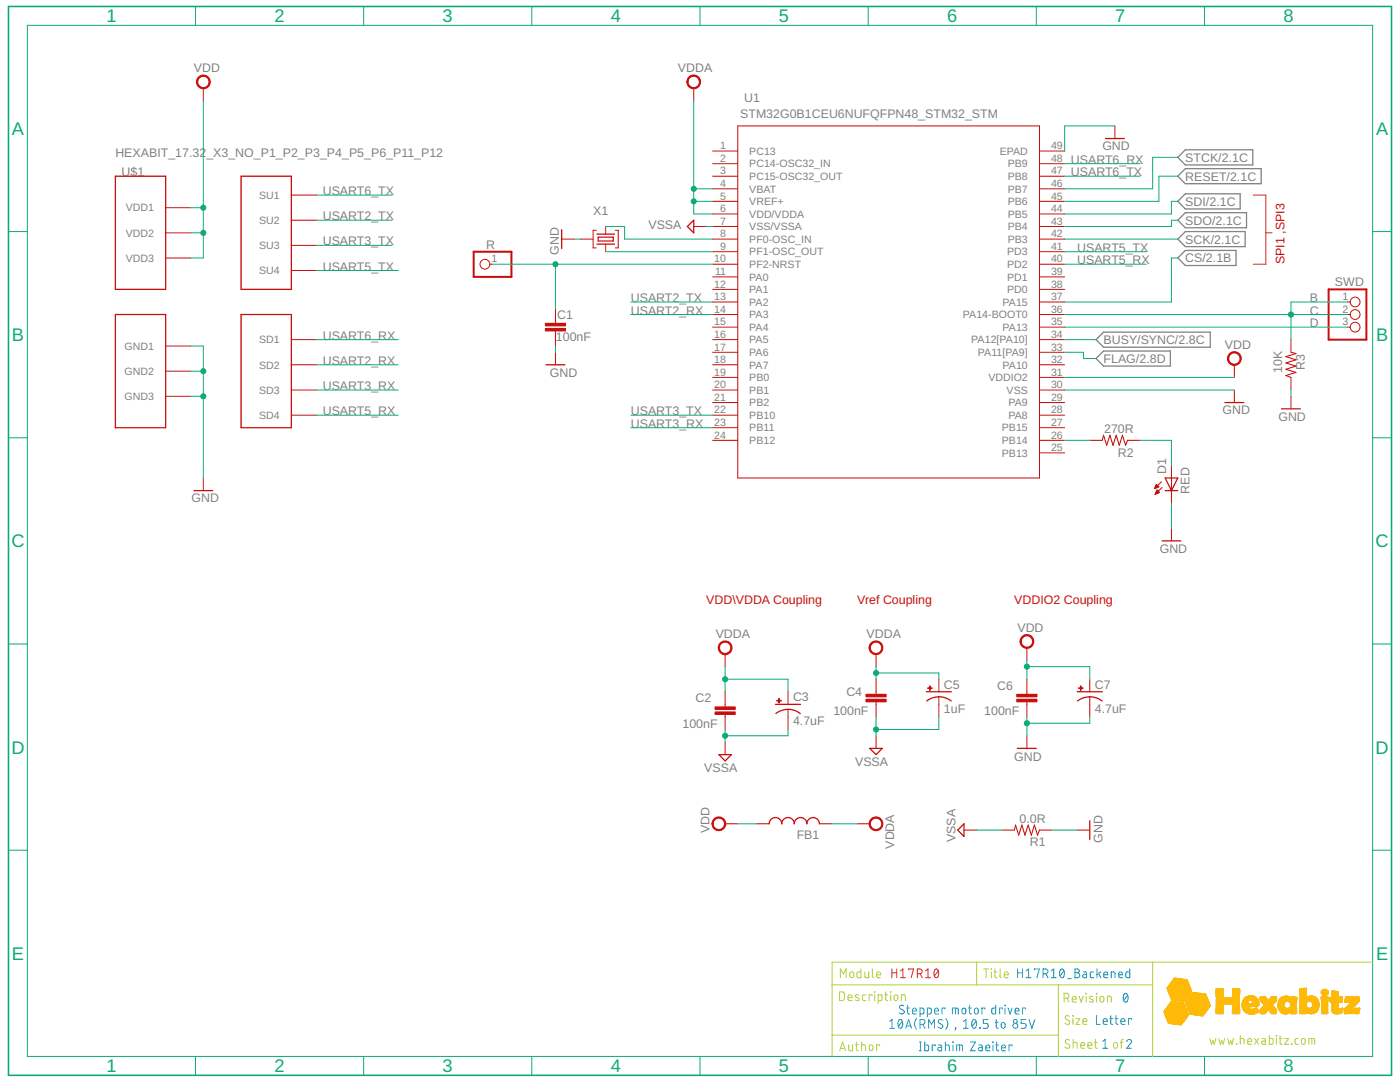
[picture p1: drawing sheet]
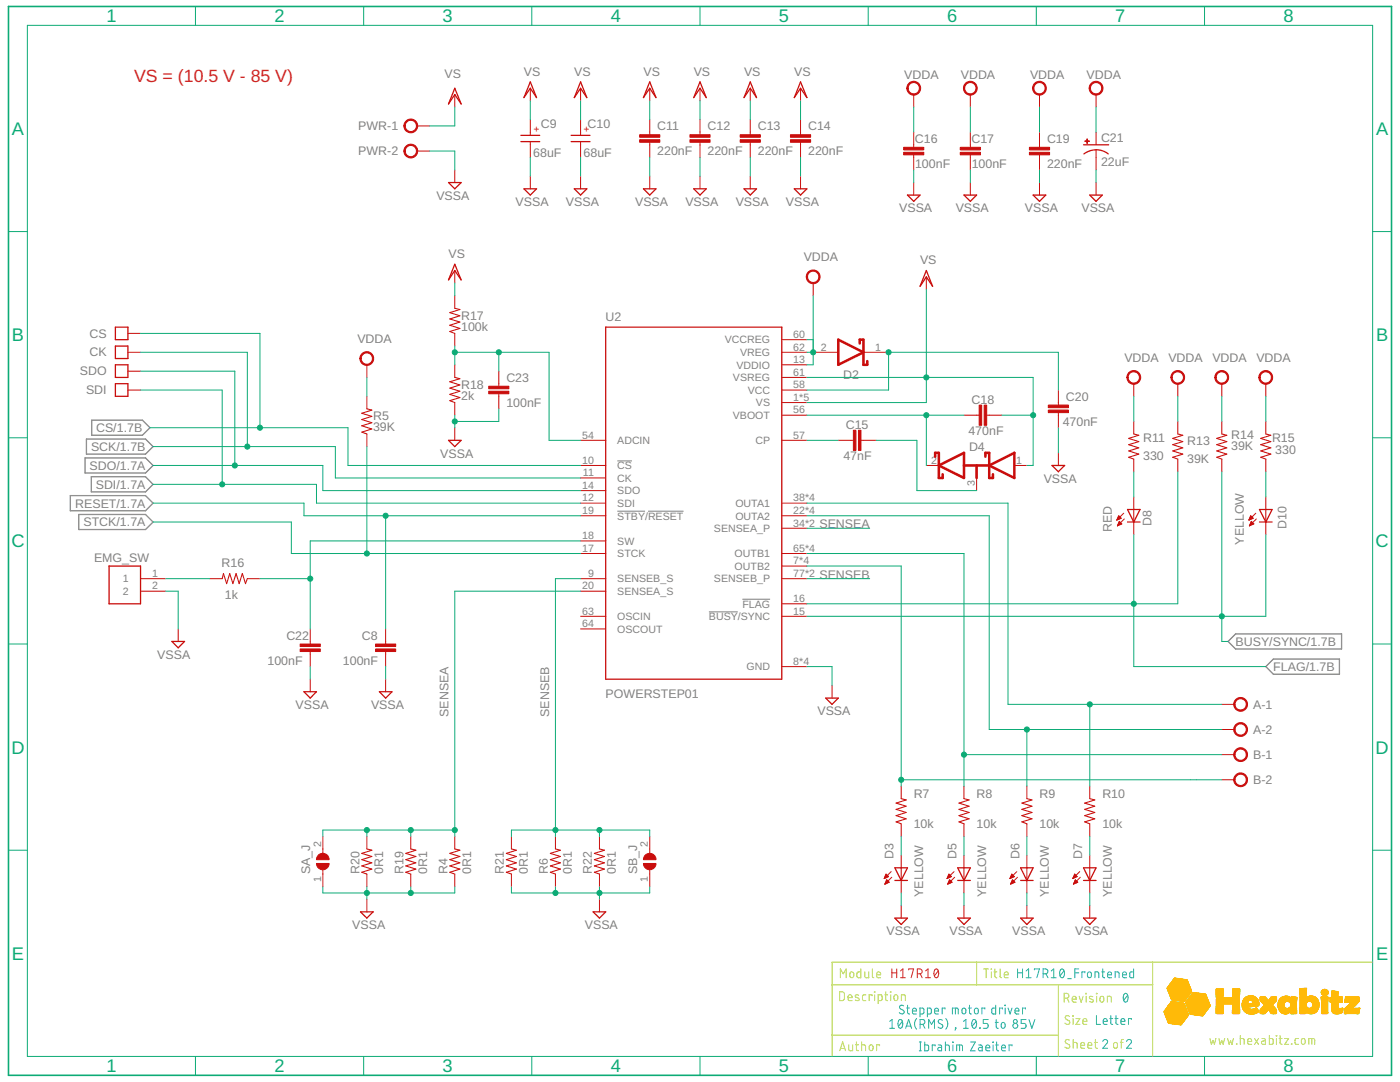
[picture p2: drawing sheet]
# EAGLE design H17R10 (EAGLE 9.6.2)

## Sheet 1 of 2: I/O parts

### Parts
C1  100nF  C-0603  [C-0603]
C2  100nF  C-0603  [C-0603]
C3  4.7uF  C-0805-POL  [C-0805-POL]
C4  100nF  C-0603  [C-0603]
C5  1uF  C-0805-POL  [C-0805-POL]
C6  100nF  C-0603  [C-0603]
C7  4.7uF  C-0805-POL  [C-0805-POL]
D1  RED  VLMS1300-GS08  [VLMS1300-GS08]
FB1  FB-TDK_MMZ1608Y300B  [FB-TDK_MMZ1608Y300B]
R  PINHD-1X1  [1X01]
R1  0.0R  R-0603  [R-0603]
R2  270R  R-0603  [R-0603]
R3  10K  R-0603  [R-0603]
SWD  PINHD-1X3  [1X03]
U1  STM32G0B1CEU6NUFQFPN48_STM32_STM  [HEXABITZ_ICS_UFQFPN48_STM32_STM]
U$1  HEXABIT_17.32_X3_NO_P1_P2_P3_P4_P5_P6_P11_P12  [HEXABIT_17.32_X3_NO_P1_P2_P3_P4_P5_P6_P11_P12]
X1  8MHZ  XTALL_CSTCE8M00G52  [XTALL_CSTCE8M00G52]

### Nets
BUSY/SYNC: U1.34(PA12[PA10]) ; also sheet 2
C: R3.2 SWD.1 SWD.2 U1.36(PA14-BOOT0)
CS: U1.37(PA15) ; also sheet 2
D: SWD.3 U1.35(PA13)
FLAG: U1.33(PA11[PA9]) ; also sheet 2
GND: C1.1 C6.1 C7.2(-) D1.C R1.1 R3.1 U1.30(VSS) U1.49(EPAD) U$1.PAD_PD12(GND1) U$1.PAD_PD17(GND2) U$1.PAD_PD19(GND3) X1.P$2
N$1: U1.8(PF0-OSC_IN) X1.P$1
N$2: U1.9(PF1-OSC_OUT) X1.P$3
N$12: C1.2 R.1 U1.10(PF2-NRST)
N$17: R2.2 U1.26(PB14)
N$19: D1.A R2.1
RESET: U1.45(PB6) ; also sheet 2
SCK: U1.42(PB3) ; also sheet 2
SDI: U1.44(PB5) ; also sheet 2
SDO: U1.43(PB4) ; also sheet 2
STCK: U1.46(PB7) ; also sheet 2
USART2_RX: U1.14(PA3) U$1.PAD_PD1(SD2)
USART2_TX: U1.13(PA2) U$1.PAD_PU1(SU2)
USART3_RX: U1.23(PB11) U$1.PAD_PD2(SD3)
USART3_TX: U1.22(PB10) U$1.PAD_PU2(SU3)
USART5_RX: U1.40(PD2) U$1.PAD_PD8(SD4)
USART5_TX: U1.41(PD3) U$1.PAD_PU8(SU4)
USART6_RX: U1.48(PB9) U$1.PAD_PD3(SD1)
USART6_TX: U1.47(PB8) U$1.PAD_PU3(SU1)
VDD: C6.2 C7.1(+) FB1.1 U1.31(VDDIO2) U$1.PAD_PU12(VDD1) U$1.PAD_PU17(VDD2) U$1.PAD_PU19(VDD3)
VDDA: C2.2 C3.1(+) C4.2 C5.1(+) FB1.2 U1.4(VBAT) U1.5(VREF+) U1.6(VDD/VDDA) ; also sheet 2
VSSA: C2.1 C3.2(-) C4.1 C5.2(-) R1.2 U1.7(VSS/VSSA) ; also sheet 2
Unconnected: U1.1(PC13) U1.2(PC14-OSC32_IN) U1.3(PC15-OSC32_OUT) U1.11(PA0) U1.12(PA1) U1.15(PA4) U1.16(PA5) U1.17(PA6) U1.18(PA7) U1.19(PB0) U1.20(PB1) U1.21(PB2) U1.24(PB12) U1.25(PB13) U1.27(PB15) U1.28(PA8) U1.29(PA9) U1.32(PA10) U1.38(PD0) U1.39(PD1)

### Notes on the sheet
- SPI1 ,SPI3
- B
- VDD\\\VDDA Coupling | Vref Coupling | VDDIO2 Coupling
- Module | H17R10 | Title | H17R10_Backened
- Description | Revision | 0
- Stepper motor driver 
  10A(RMS) , 10.5 to 85V
- Size | Letter
- www.hexabitz.com
- Author | Ibrahim Zaeiter | Sheet   of | 1 | 2

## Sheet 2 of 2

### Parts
A  AK500/2  [AK500/2]
B  AK500/2  [AK500/2]
C8  100nF  C-0603  [C-0603]
C9  68uF  WCAP-ASLI_12.5X14EEVFK2A680Q  [WCAP-ASLI_12.5X14(DXL)]
C10  68uF  WCAP-ASLI_12.5X14EEVFK2A680Q  [WCAP-ASLI_12.5X14(DXL)]
C11  220nF  C-0805  [C-0805]
C12  220nF  C-0805  [C-0805]
C13  220nF  C-0805  [C-0805]
C14  220nF  C-0805  [C-0805]
C15  47nF  C-0805  [C-0805]
C16  100nF  C-0603  [C-0603]
C17  100nF  C-0603  [C-0603]
C18  470nF  C-0603  [C-0603]
C19  220nF  C-0603  [C-0603]
C20  470nF  C-0603  [C-0603]
C21  22uF  T491A226K006AT  [T491A]
C22  100nF  C-0603  [C-0603]
C23  100nF  C-0603  [C-0603]
CK  PAD4  [PAD4]
CS  PAD4  [PAD4]
D2  STMICROELECTRONICS_BAT46ZFILMSTMICROELECTRONICS_BAT46ZFILM_0_3  [STMICROELECTRONICS_BAT46ZFILM_3]
D3  YELLOW  VLMY1300-GS08  [VLMY1300-GS08]
D4  STMICROELECTRONICS_BAR43SFILMSTMICROELECTRONICS_BAR43SFILM_0_0  [STMICROELECTRONICS_BAR43SFILM_0]
D5  YELLOW  VLMY1300-GS08  [VLMY1300-GS08]
D6  YELLOW  VLMY1300-GS08  [VLMY1300-GS08]
D7  YELLOW  VLMY1300-GS08  [VLMY1300-GS08]
D8  RED  VLMS1300-GS08  [VLMS1300-GS08]
D10  YELLOW  VLMY1300-GS08  [VLMY1300-GS08]
EMG_SW  3-644456-2  [TE_3-644456-2]
PWR  AK500/2  [AK500/2]
R4  0R1  R-US_R2512  [R2512]
R5  39K  R-0603  [R-0603]
R6  0R1  R-US_R2512  [R2512]
R7  10k  R-0805  [R-0805]
R8  10k  R-0805  [R-0805]
R9  10k  R-0805  [R-0805]
R10  10k  R-0805  [R-0805]
R11  330  R-0603  [R-0603]
R13  39K  R-0603  [R-0603]
R14  39K  R-0603  [R-0603]
R15  330  R-0603  [R-0603]
R16  1k  R-0603  [R-0603]
R17  100k  R-0603  [R-0603]
R18  2k  R-0603  [R-0603]
R19  0R1  R-US_R2512  [R2512]
R20  0R1  R-US_R2512  [R2512]
R21  0R1  R-US_R2512  [R2512]
R22  0R1  R-US_R2512  [R2512]
SA_J  SJW  [SJW]
SB_J  SJW  [SJW]
SDI  PAD4  [PAD4]
SDO  PAD4  [PAD4]
U2  POWERSTEP01  [IC_POWERSTEP01]

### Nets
BUSY/SYNC: D10.C R14.1 U2.15(!BUSY!/SYNC) ; also sheet 1
CS: CS.P$1 U2.10(!CS) ; also sheet 1
FLAG: D8.C R13.1 U2.16(!FLAG) ; also sheet 1
N$3: C22.1 R16.1 U2.18(SW)
N$4: C15.1 U2.57(CP)
N$5: D10.A R15.1
N$6: D7.A R10.1
N$7: C23.1 R17.1 R18.2 U2.54(ADCIN)
N$10: D3.A R7.1
N$13: D8.A R11.1
N$15: D5.A R8.1
N$16: D6.A R9.1
N$26: C18.2 D4.2(K1) U2.56(VBOOT)
N$27: C20.1 D2.1(CATHODE) U2.58(VCC)
N$32: C15.2 D4.3(A1/K2)
OUTA1: A.2 R10.2 U2.38(OUTA1) U2.42(OUTA1) U2.53(OUTA1) U2.EPAD4(OUTA1)
OUTA2: A.1 R9.2 U2.22(OUTA2) U2.33(OUTA2) U2.37(OUTA2) U2.EPAD3(OUTA2)
OUTB1: B.1 R8.2 U2.65(OUTB1) U2.76(OUTB1) U2.80(OUTB1) U2.EPAD7(OUTB1)
OUTB2: B.2 R7.2 U2.7(OUTB2) U2.81(OUTB2) U2.85(OUTB2) U2.EPAD8(OUTB2)
RESET: C8.1 U2.19(!STBY!/!RESET) ; also sheet 1
SCK: CK.P$1 U2.11(CK) ; also sheet 1
SDI: SDI.P$1 U2.12(SDI) ; also sheet 1
SDO: SDO.P$1 U2.14(SDO) ; also sheet 1
SENSEA: R4.2 R19.2 R20.2 SA_J.2 U2.20(SENSEA_S) U2.34(SENSEA_P) U2.39(SENSEA_P)
SENSEB: R6.2 R21.2 R22.2 SB_J.2 U2.9(SENSEB_S) U2.77(SENSEB_P) U2.82(SENSEB_P)
STCK: R5.1 U2.17(STCK) ; also sheet 1
SW: EMG_SW.1 R16.2
VDDA: C16.2 C17.2 C19.1 C21.1(+) D2.2(ANODE) R5.2 R11.2 R13.2 R14.2 R15.2 U2.13(VDDIO) U2.60(VCCREG) U2.62(VREG) ; also sheet 1
VS: C9.1(+) C10.1(+) C11.1 C12.1 C13.1 C14.1 C18.1 D4.1(A2) PWR.1 R17.2 U2.1(VS) U2.23(VS) U2.43(VS) U2.55(VS) U2.61(VSREG) U2.66(VS)
VSSA: C8.2 C9.2(-) C10.2(-) C11.2 C12.2 C13.2 C14.2 C16.1 C17.1 C19.2 C20.2 C21.2(-) C22.2 C23.2 D3.C D5.C D6.C D7.C EMG_SW.2 PWR.2 R4.1 R6.1 R18.1 R19.1 R20.1 R21.1 R22.1 SA_J.1 SB_J.1 U2.8(GND) U2.21(GND) U2.59(GND) U2.EPAD9(GND) ; also sheet 1
Unconnected: U2.63(OSCIN) U2.64(OSCOUT)

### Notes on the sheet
- VS = (10.5 V - 85 V)
- Module | H17R10 | Title | H17R10_Frontened
- Description | Revision | 0
- Stepper motor driver 
  10A(RMS) , 10.5 to 85V
- Size | Letter
- www.hexabitz.com
- Author | Ibrahim Zaeiter | Sheet   of | 2 | 2

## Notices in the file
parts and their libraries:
HEXABITZ_ICs: COPYRIGHT: Copyright (C) 2022 Ultra Librarian. All rights reserved.
